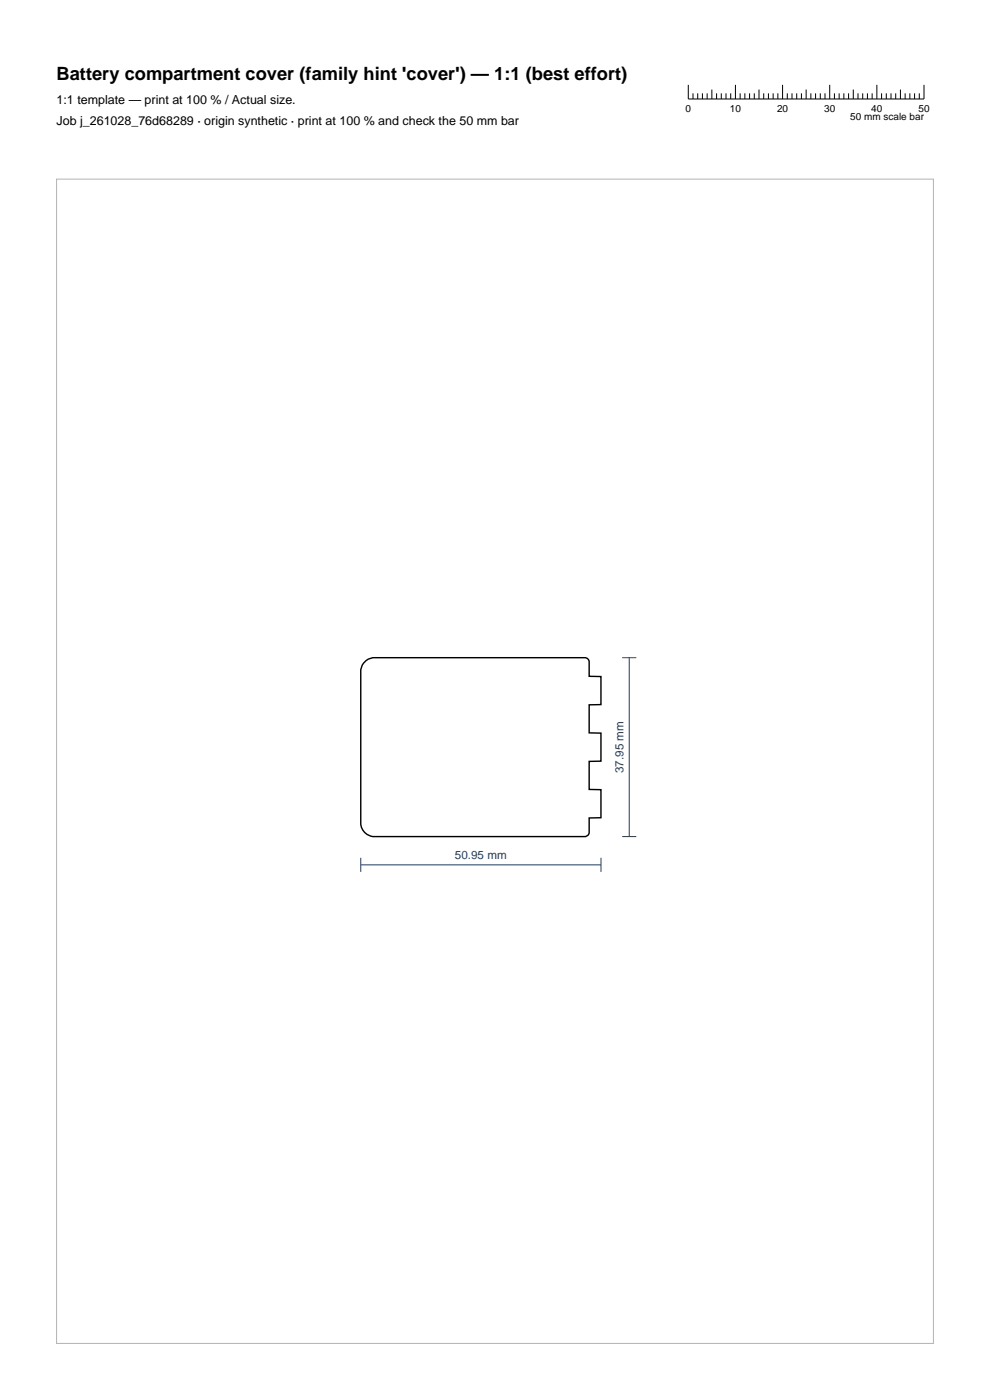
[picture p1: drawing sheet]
<svg xmlns="http://www.w3.org/2000/svg" width="210mm" height="297mm" viewBox="0 0 210 297" stroke-linecap="round" stroke-linejoin="round" font-family="sans-serif">
<g fill="none" stroke="#000" stroke-width=".21">
<path d="M146 18v3h50v-3M147 19.8v1.2M148 19.8v1.2M149 19.8v1.2M150 19.8v1.2M151 19v2M152 19.8v1.2M153 19.8v1.2M154 19.8v1.2M155 19.8v1.2M156 18v3M157 19.8v1.2"/>
<path d="M158 19.8v1.2M159 19.8v1.2M160 19.8v1.2M161 19v2M162 19.8v1.2M163 19.8v1.2M164 19.8v1.2M165 19.8v1.2M166 18v3M167 19.8v1.2M168 19.8v1.2M169 19.8v1.2"/>
<path d="M170 19.8v1.2M171 19v2M172 19.8v1.2M173 19.8v1.2M174 19.8v1.2M175 19.8v1.2M176 18v3M177 19.8v1.2M178 19.8v1.2M179 19.8v1.2M180 19.8v1.2M181 19v2"/>
<path d="M182 19.8v1.2M183 19.8v1.2M184 19.8v1.2M185 19.8v1.2M186 18v3M187 19.8v1.2M188 19.8v1.2M189 19.8v1.2M190 19.8v1.2M191 19v2M192 19.8v1.2M193 19.8v1.2"/>
<path d="M194 19.8v1.2M195 19.8v1.2"/>
</g>
<path d="M77.1 140.7l1-.9 1-.3h45.1l.6 .4 .2 .4v3.2h2.5v6h-2.5v6h2.5v6h-2.5v6h2.5v6h-2.5v3.2l-.3 .5-.5 .3h-45.1a3 3 0 0 1-2.6-2.6v-32.8z" fill="none" stroke="#000" stroke-width=".3"/>
<path d="M132 139.5h3M133.5 139.5v38M132 177.5h3M76.5 183.5h51M76.5 182v3M127.5 182v3" fill="none" stroke="#1f3b5e" stroke-width=".21"/>
<path d="M12 38h186v247h-186z" fill="none" stroke="#b3b3b3" stroke-width=".21"/>
<text font-size="3.9" x="12" y="17">Battery compartment cover (family hint 'cover') — 1:1 (best effort)</text>
<g font-size="2.6">
<text x="12" y="22">1:1 template — print at 100 % / Actual size.</text>
<text x="12" y="26.5">Job j_261028_76d68289 · origin synthetic · print at 100 % and check the 50 mm bar</text>
</g>
<g font-size="2.5" fill="#1f3b5e">
<text x="132.3" y="164" transform="rotate(-90 132.3 164)">37.95 mm</text>
<text x="96.5" y="182.3">50.95 mm</text>
</g>
<g font-size="2.1">
<text x="145.4" y="23.8">0</text>
<text x="154.8" y="23.8">10</text>
<text x="164.8" y="23.8">20</text>
<text x="174.8" y="23.8">30</text>
<text x="184.8" y="23.8">40</text>
<text x="194.8" y="23.8">50</text>
<text x="180.4" y="25.5">50 mm scale bar</text>
</g>
</svg>
